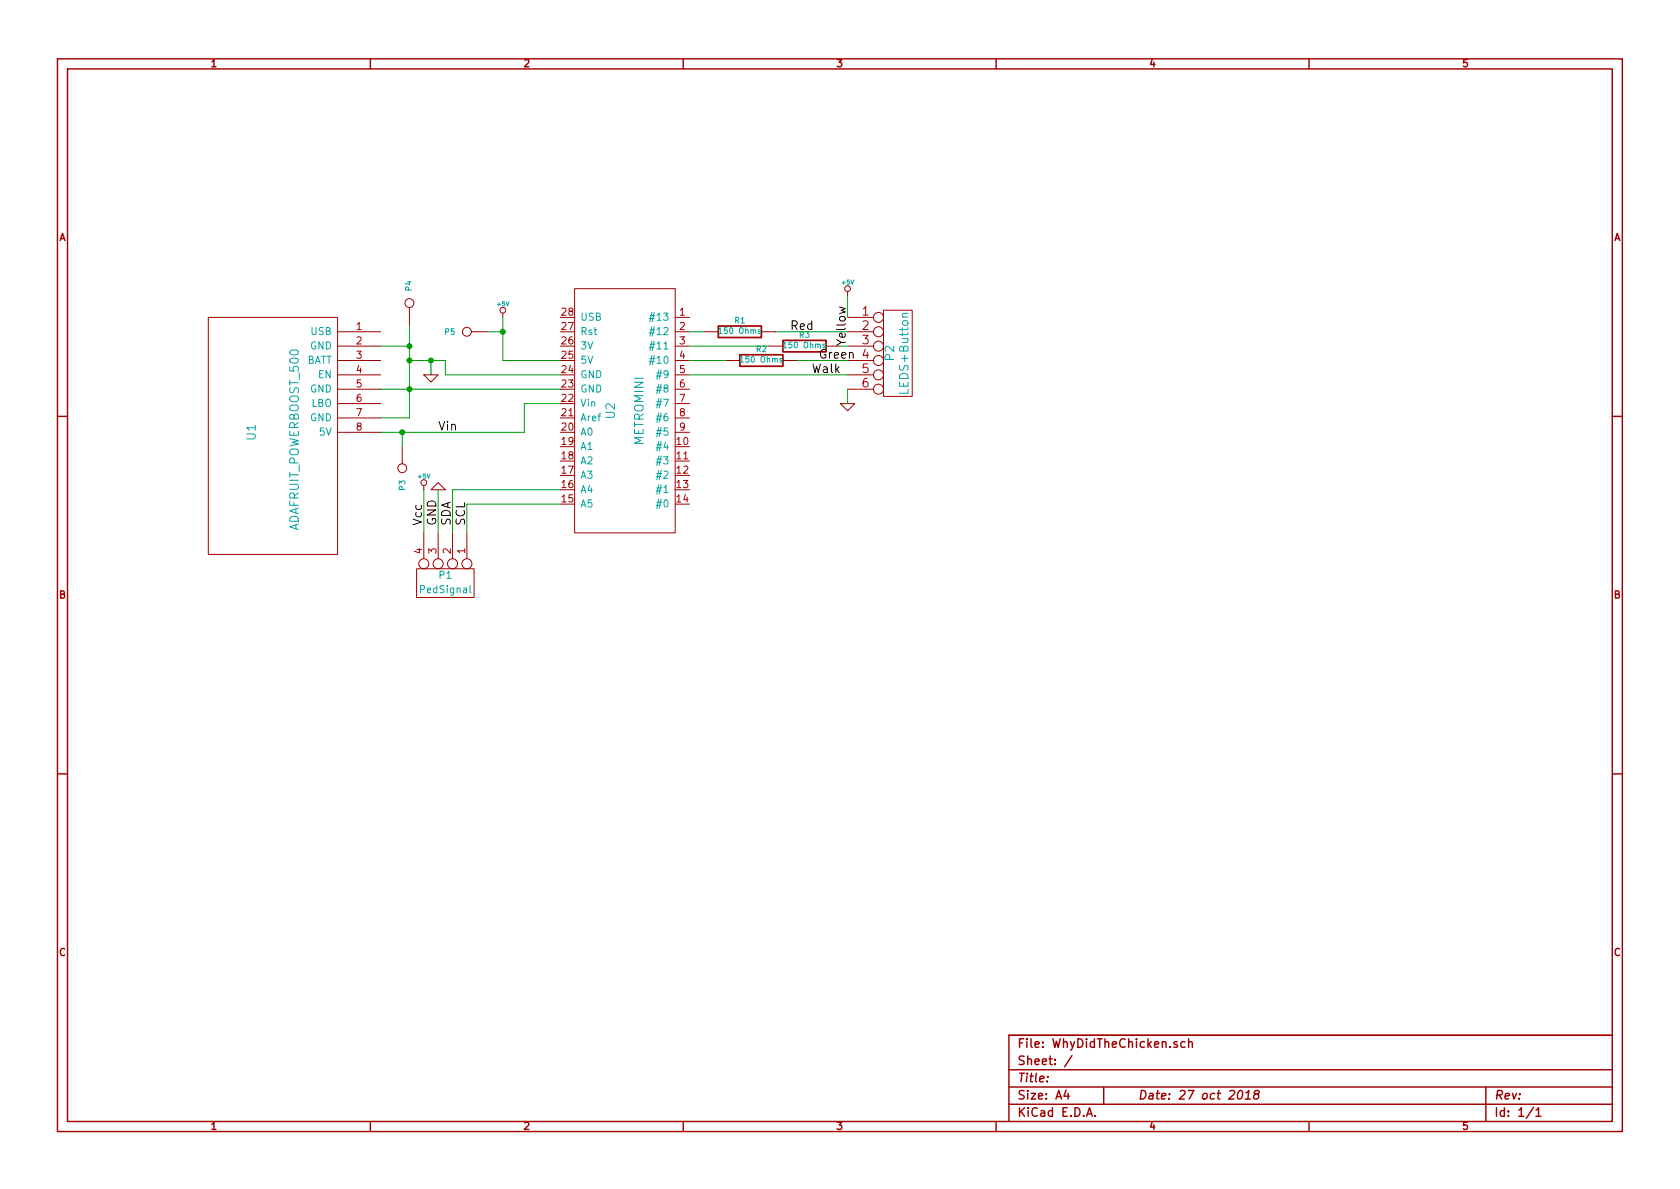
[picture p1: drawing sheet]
EESchema Schematic File Version 2
LIBS:power
LIBS:device
LIBS:transistors
LIBS:conn
LIBS:linear
LIBS:regul
LIBS:74xx
LIBS:cmos4000
LIBS:adc-dac
LIBS:memory
LIBS:xilinx
LIBS:special
LIBS:microcontrollers
LIBS:dsp
LIBS:microchip
LIBS:analog_switches
LIBS:motorola
LIBS:texas
LIBS:intel
LIBS:audio
LIBS:interface
LIBS:digital-audio
LIBS:philips
LIBS:display
LIBS:cypress
LIBS:siliconi
LIBS:opto
LIBS:atmel
LIBS:contrib
LIBS:valves
LIBS:metromini
LIBS:adafruit_breakouts
LIBS:adafruit_powerboost_500
EELAYER 27 0
EELAYER END
$Descr A4 11693 8268
encoding utf-8
Sheet 1 1
Title ""
Date "27 oct 2018"
Rev ""
Comp ""
Comment1 ""
Comment2 ""
Comment3 ""
Comment4 ""
$EndDescr
$Comp
L METROMINI U2
U 1 1
P 4350 2850
F 0 "U2" H 4350 2750 60  0000 C CNN
F 1 "METROMINI" H 4350 2950 60  0000 C CNN
F 2 "~" H 4350 2850 60  0000 C CNN
F 3 "~" H 4350 2850 60  0000 C CNN
	1    4350 2850
	0    1    1    0   
$EndComp
$Comp
L ADAFRUIT_POWERBOOST_500 U1
U 1 1
P 1900 3000
F 0 "U1" H 1900 2850 60  0000 C CNN
F 1 "ADAFRUIT_POWERBOOST_500" H 1950 3150 60  0000 C CNN
F 2 "~" H 1900 3000 60  0000 C CNN
F 3 "~" H 1900 3000 60  0000 C CNN
	1    1900 3000
	0    1    1    0   
$EndComp
$Comp
L CONN_6 P2
U 1 1
P 6250 2450
F 0 "P2" V 6200 2450 60  0000 C CNN
F 1 "LEDS+Button" V 6300 2450 60  0000 C CNN
F 2 "~" H 6250 2450 60  0000 C CNN
F 3 "~" H 6250 2450 60  0000 C CNN
	1    6250 2450
	1    0    0    -1  
$EndComp
Wire Wire Line
	4800 2600 5900 2600
$Comp
L +5V #PWR01
U 1 1
P 5900 2050
F 0 "#PWR01" H 5900 2140 20  0001 C CNN
F 1 "+5V" H 5900 2140 30  0000 C CNN
F 2 "" H 5900 2050 60  0000 C CNN
F 3 "" H 5900 2050 60  0000 C CNN
	1    5900 2050
	1    0    0    -1  
$EndComp
$Comp
L GND #PWR02
U 1 1
P 5900 2800
F 0 "#PWR02" H 5900 2800 30  0001 C CNN
F 1 "GND" H 5900 2730 30  0001 C CNN
F 2 "" H 5900 2800 60  0000 C CNN
F 3 "" H 5900 2800 60  0000 C CNN
	1    5900 2800
	1    0    0    -1  
$EndComp
Wire Wire Line
	5900 2200 5900 2050
Wire Wire Line
	5900 2700 5900 2800
$Comp
L CONN_4 P1
U 1 1
P 3100 4050
F 0 "P1" V 3050 4050 50  0000 C CNN
F 1 "PedSignal" V 3150 4050 50  0000 C CNN
F 2 "~" H 3100 4050 60  0000 C CNN
F 3 "~" H 3100 4050 60  0000 C CNN
	1    3100 4050
	0    1    1    0   
$EndComp
Text Label 2950 3650 1    60   ~ 0
Vcc
Text Label 3050 3650 1    60   ~ 0
GND
Text Label 3150 3650 1    60   ~ 0
SDA
Text Label 3250 3650 1    60   ~ 0
SCL
Wire Wire Line
	3250 3700 3250 3500
Wire Wire Line
	3250 3500 3900 3500
Wire Wire Line
	3150 3700 3150 3400
Wire Wire Line
	3150 3400 3900 3400
$Comp
L GND #PWR03
U 1 1
P 3050 3400
F 0 "#PWR03" H 3050 3400 30  0001 C CNN
F 1 "GND" H 3050 3330 30  0001 C CNN
F 2 "" H 3050 3400 60  0000 C CNN
F 3 "" H 3050 3400 60  0000 C CNN
	1    3050 3400
	-1   0    0    1   
$EndComp
$Comp
L +5V #PWR04
U 1 1
P 2950 3400
F 0 "#PWR04" H 2950 3490 20  0001 C CNN
F 1 "+5V" H 2950 3490 30  0000 C CNN
F 2 "" H 2950 3400 60  0000 C CNN
F 3 "" H 2950 3400 60  0000 C CNN
	1    2950 3400
	1    0    0    -1  
$EndComp
Wire Wire Line
	3050 3700 3050 3400
Wire Wire Line
	2950 3700 2950 3400
Wire Wire Line
	2650 3000 3650 3000
Wire Wire Line
	3650 3000 3650 2800
Wire Wire Line
	3650 2800 3900 2800
Wire Wire Line
	2850 2900 2650 2900
Wire Wire Line
	2850 2250 2850 2900
Wire Wire Line
	2650 2700 3900 2700
Wire Wire Line
	2650 2400 2850 2400
Connection ~ 2850 2700
$Comp
L +5V #PWR05
U 1 1
P 3500 2200
F 0 "#PWR05" H 3500 2290 20  0001 C CNN
F 1 "+5V" H 3500 2290 30  0000 C CNN
F 2 "" H 3500 2200 60  0000 C CNN
F 3 "" H 3500 2200 60  0000 C CNN
	1    3500 2200
	1    0    0    -1  
$EndComp
$Comp
L GND #PWR06
U 1 1
P 3000 2600
F 0 "#PWR06" H 3000 2600 30  0001 C CNN
F 1 "GND" H 3000 2530 30  0001 C CNN
F 2 "" H 3000 2600 60  0000 C CNN
F 3 "" H 3000 2600 60  0000 C CNN
	1    3000 2600
	1    0    0    -1  
$EndComp
Wire Wire Line
	3000 2600 3000 2500
Wire Wire Line
	2850 2500 3100 2500
Connection ~ 2850 2500
Wire Wire Line
	3900 2500 3500 2500
Wire Wire Line
	3500 2500 3500 2200
$Comp
L R R2
U 1 1
P 5300 2500
F 0 "R2" V 5380 2500 40  0000 C CNN
F 1 "150 Ohms" V 5307 2501 40  0000 C CNN
F 2 "~" V 5230 2500 30  0000 C CNN
F 3 "~" H 5300 2500 30  0000 C CNN
	1    5300 2500
	0    -1   -1   0   
$EndComp
$Comp
L R R3
U 1 1
P 5600 2400
F 0 "R3" V 5680 2400 40  0000 C CNN
F 1 "150 Ohms" V 5607 2401 40  0000 C CNN
F 2 "~" V 5530 2400 30  0000 C CNN
F 3 "~" H 5600 2400 30  0000 C CNN
	1    5600 2400
	0    -1   -1   0   
$EndComp
$Comp
L R R1
U 1 1
P 5150 2300
F 0 "R1" V 5230 2300 40  0000 C CNN
F 1 "150 Ohms" V 5157 2301 40  0000 C CNN
F 2 "~" V 5080 2300 30  0000 C CNN
F 3 "~" H 5150 2300 30  0000 C CNN
	1    5150 2300
	0    -1   -1   0   
$EndComp
Wire Wire Line
	4900 2300 4800 2300
Wire Wire Line
	5400 2300 5900 2300
Wire Wire Line
	5900 2400 5850 2400
Wire Wire Line
	5900 2500 5550 2500
Wire Wire Line
	5350 2400 4800 2400
Wire Wire Line
	4800 2500 5050 2500
Text Label 5500 2300 0    60   ~ 0
Red
Text Label 5900 2400 1    60   ~ 0
Yellow
Text Label 5700 2500 0    60   ~ 0
Green
Text Label 5650 2600 0    60   ~ 0
Walk
$Comp
L CONN_1 P5
U 1 1
P 3250 2300
F 0 "P5" H 3330 2300 40  0000 L CNN
F 1 "CONN_1" H 3250 2355 30  0001 C CNN
F 2 "~" H 3250 2300 60  0000 C CNN
F 3 "~" H 3250 2300 60  0000 C CNN
	1    3250 2300
	-1   0    0    1   
$EndComp
$Comp
L CONN_1 P4
U 1 1
P 2850 2100
F 0 "P4" H 2930 2100 40  0000 L CNN
F 1 "CONN_1" H 2850 2155 30  0001 C CNN
F 2 "~" H 2850 2100 60  0000 C CNN
F 3 "~" H 2850 2100 60  0000 C CNN
	1    2850 2100
	0    -1   -1   0   
$EndComp
$Comp
L CONN_1 P3
U 1 1
P 2800 3250
F 0 "P3" H 2880 3250 40  0000 L CNN
F 1 "CONN_1" H 2800 3305 30  0001 C CNN
F 2 "~" H 2800 3250 60  0000 C CNN
F 3 "~" H 2800 3250 60  0000 C CNN
	1    2800 3250
	0    1    1    0   
$EndComp
Connection ~ 2850 2400
Wire Wire Line
	2800 3100 2800 3000
Connection ~ 2800 3000
Wire Wire Line
	3400 2300 3500 2300
Connection ~ 3500 2300
Text Label 3050 3000 0    60   ~ 0
Vin
Wire Wire Line
	3900 2600 3100 2600
Wire Wire Line
	3100 2600 3100 2500
Connection ~ 3000 2500
$EndSCHEMATC
